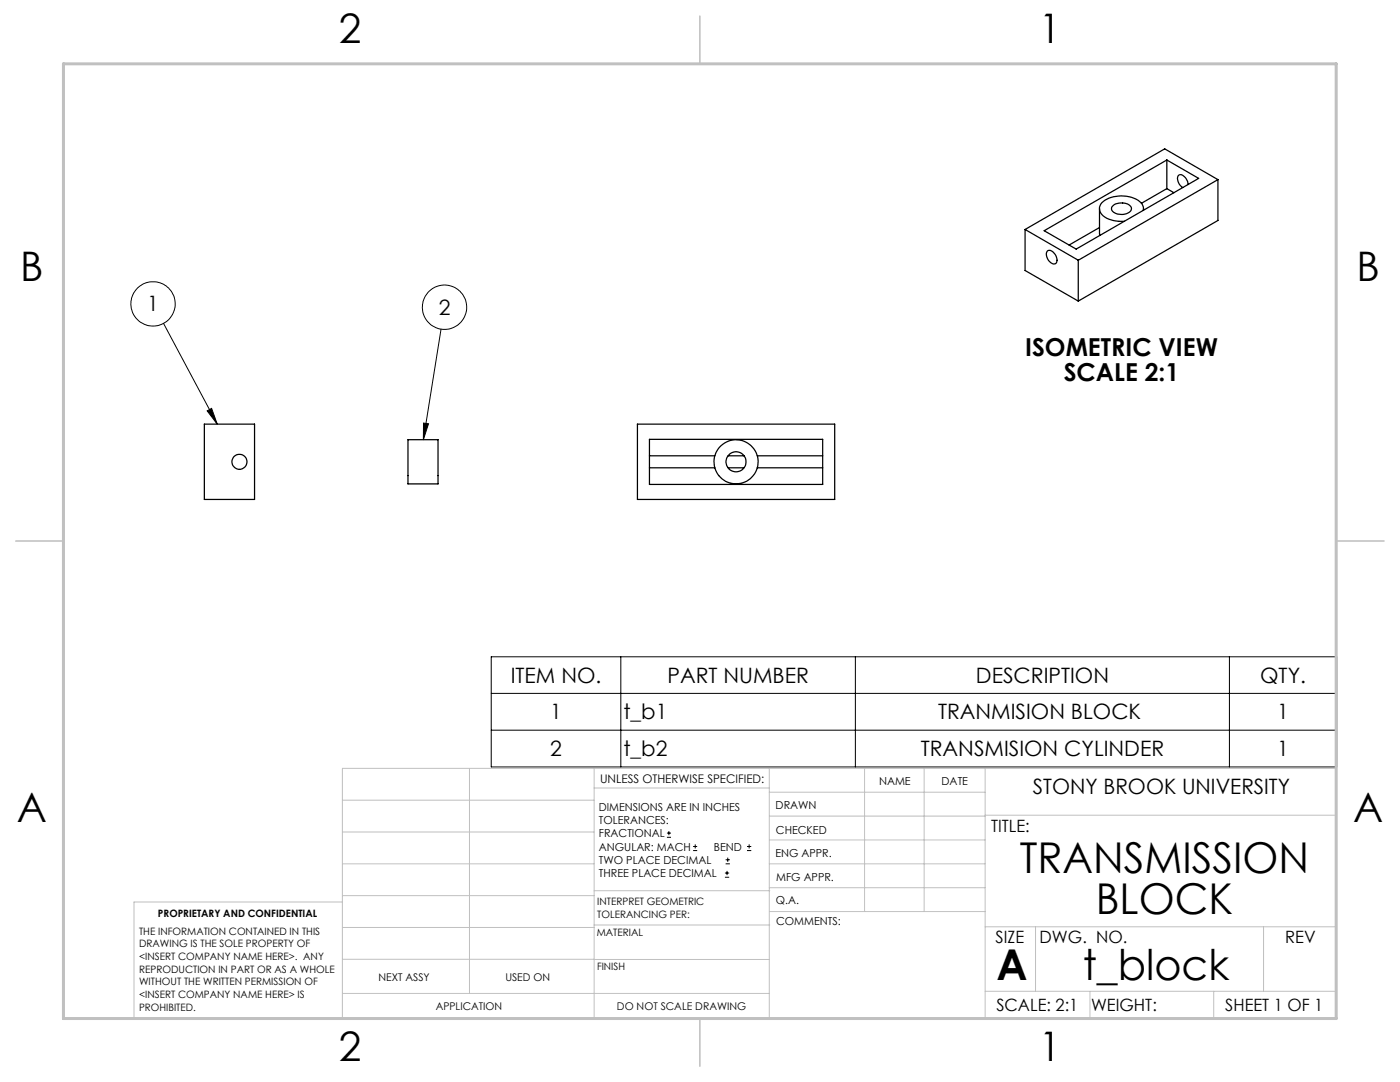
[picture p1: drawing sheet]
<svg xmlns="http://www.w3.org/2000/svg" width="279mm" height="216mm" viewBox="0 0 279 216" stroke-linecap="round" stroke-linejoin="round" font-family="sans-serif">
<g fill="none" stroke="#000" stroke-width=".2">
<path d="M32.6 64.5l10.8 20.1M88 65.7l-3.5 22M41.3 82l.9-.5 1.2 3.1zM84.5 84.4l1 .2-1 3.1zM98 131.1h168.8v21.9h-168.8zM98 138.4h168.8M123.9 131.1v21.9M170.7 131.1v21.9M245.4 131.1v21.9M98 145.7h168.8M133.1 167.1h.8M133.1 166.2h.8"/>
<path d="M133.5 165.8v.9M138.3 169.7h.8M138.3 168.9h.8M138.7 168.5v.8M144.7 175h.8M144.7 174.2h.8M144.8 172.4h.9M144.8 171.6h.9M145.1 173.8v.8M145.2 171.1v.9M149.1 169.7h.8M149.1 168.9h.8"/>
<path d="M149.5 168.5v.8"/>
<circle cx="30.5" cy="60.6" r="4.4"/>
<circle cx="88.7" cy="61.3" r="4.4"/>
</g>
<g fill="none" stroke="#c0c0c0" stroke-width=".2">
<path d="M68.3 159.7h50.3M93.7 153.3v44.9M118.6 153.3v49.9M118.6 157.2h34.9M153.5 153.3v49.9M153.5 158.1h43.1M172.5 153.3v28.6M184.4 153.3v28.6M196.6 153.3v49.9M68.3 180h-41.6v23.2h240v-49.9h-198.4v49.9M68.3 178.7h50.3M68.3 172.4h50.3"/>
<path d="M68.3 166h50.3M118.6 177.7h35M153.5 167.6h43.1M153.5 162.8h43.1M153.5 172.4h43.1M153.5 177.1h43.1M196.6 162.7h70.1M68.3 198.2h85.2M68.3 191.4l85.2 .1M68.3 185.1h50.3M118.6 184.6h35M153.6 181.9h43"/>
<path d="M196.6 197.8h70.1M196.6 184.9h70.1M206.7 184.9v12.9M217.5 197.8v5.4M242.2 197.8v5.4M252.2 184.9v12.9"/>
</g>
<path d="M139.7 3.2v9.5M3.1 107.9h9.6M266.7 107.9h9.5M139.7 203.2v9.6" fill="none" stroke="#c0c0c0" stroke-width=".3"/>
<path d="M12.7 12.7h254v190.5h-254z" fill="none" stroke="#c0c0c0" stroke-width=".6"/>
<path d="M84.5 84.4l1 .2-1 3.1zM41.3 82l.9-.5 1.2 3.1z" fill="#000"/>
<g fill="none" stroke="#000" stroke-width=".25">
<path d="M232.9 37.6l-5.1 3M232.9 31.9v5.7M232.9 37.6l1.4 .9M237.1 36.8a1.87 1.87 0 0 0-1.8-1.9 1.67 1.67 0 0 0 .6 2.5h.1M243.1 35.8l-10.7-6.1-27.8 16.1M243.1 35.8l-27.9 16.1M243.1 35.8v8.2l-27.9 16.1M204.6 45.8l10.6 6.1M204.6 45.8v8.2l10.6 6.1M208.4 46l24.5-14.1 6.3 3.7-24.4 14.1zM209 50.1a1.44 1.44 0 0 1 1.9 1.3 .77 .77 0 0 1 0 .9 .77 .77 0 0 1-.9 .3 1.97 1.97 0 0 1-1-2.5zM215.2 51.9v8.2"/>
<path d="M219.4 41.6l.1 5.4M219.4 45.4l-6 3.5M222 41.2a2.63 2.63 0 0 1 3.8 .2 1.22 1.22 0 0 1-1.3 1.3 2.22 2.22 0 0 1-2.7-.9zM228.2 42a2.23 2.23 0 0 0-1.9-2.5 6.5 6.5 0 0 0-6.4 1 1.93 1.93 0 0 0 1 3.1 7.7 7.7 0 0 0 3.5 .6M228.2 41.6v.3M40.8 84.6h10v15.1h-10zM81.4 87.7h6v8.9h-6zM127.2 84.6h39.4v15.1h-39.4zM129.6 87.7h34.6v9h-34.6zM129.6 90.9h13.1M129.6 93.3h13.1M145.3 90.9h3.2"/>
<path d="M145.3 93.3h3.2M151.1 90.9h13.1M151.1 93.3h13.1"/>
<circle cx="47.8" cy="92.2" r="1.51"/>
<circle cx="146.9" cy="92.1" r="2"/>
<circle cx="146.9" cy="92.2" r="4.4"/>
</g>
<g font-size="8.5">
<text x="203.5" y="174.2">TRANSMISSION</text>
<text x="218.7" y="182.3">BLOCK</text>
<text x="198.9" y="195.5">A</text>
<text x="216.1" y="195.5">t_block</text>
</g>
<g font-size="8.1">
<text x="67.6" y="8.5">2</text>
<text x="207.3" y="8.5">1</text>
<text x="4" y="56.1">B</text>
<text x="270.7" y="56.1">B</text>
<text x="3.3" y="164.1">A</text>
<text x="270" y="164.1">A</text>
<text x="67.6" y="211.7">2</text>
<text x="207.3" y="211.7">1</text>
</g>
<g font-size="4.9">
<text x="204.6" y="71.1">ISOMETRIC VIEW</text>
<text x="212.3" y="76">SCALE 2:1</text>
</g>
<g font-size="4.2">
<text x="29.4" y="62.1">1</text>
<text x="87.6" y="62.8">2</text>
<text x="101.9" y="136.2">ITEM NO.</text>
<text x="133.2" y="136.2">PART NUMBER</text>
<text x="194.8" y="136.2">DESCRIPTION</text>
<text x="251.5" y="136.2">QTY.</text>
<text x="109.8" y="143.5">1</text>
<text x="124.4" y="143.5">t_b1</text>
<text x="187.2" y="143.5">TRANMISION BLOCK</text>
<text x="254.9" y="143.5">1</text>
<text x="109.8" y="150.9">2</text>
<text x="124.4" y="150.9">t_b2</text>
<text x="183.8" y="150.9">TRANSMISION CYLINDER</text>
<text x="254.9" y="150.9">1</text>
<text x="206.1" y="158.4">STONY BROOK UNIVERSITY</text>
</g>
<g font-size="3.4">
<text x="197.8" y="166">TITLE:</text>
<text x="198.7" y="188.1">SIZE</text>
<text x="207.5" y="188.1">DWG. NO.</text>
<text x="256.5" y="188.2">REV</text>
<text x="198.8" y="201.7">SCALE: 2:1</text>
<text x="217.7" y="201.8">WEIGHT:</text>
<text x="244.5" y="201.7">SHEET 1 OF 1</text>
</g>
<text font-size="2.4" x="119.8" y="156.2">UNLESS OTHERWISE SPECIFIED:</text>
<g font-size="2.2">
<text x="119.5" y="161.8">DIMENSIONS ARE IN INCHES</text>
<text x="154.8" y="161.4">DRAWN</text>
<text x="175.4" y="156.6">NAME</text>
<text x="187.9" y="156.7">DATE</text>
<text x="119.5" y="164.4">TOLERANCES:</text>
<text x="119.5" y="167.1">FRACTIONAL</text>
<text x="154.9" y="166.3">CHECKED</text>
<text x="119.5" y="169.7">ANGULAR: MACH</text>
<text x="119.5" y="172.4">TWO PLACE DECIMAL</text>
<text x="142.5" y="169.7">BEND</text>
<text x="154.8" y="171">ENG APPR.</text>
<text x="119.5" y="175">THREE PLACE DECIMAL</text>
<text x="154.9" y="175.7">MFG APPR.</text>
<text x="154.9" y="180.4">Q.A.</text>
<text x="154.9" y="184.6">COMMENTS:</text>
</g>
<g font-size="2.1">
<text x="75.5" y="195.7">NEXT ASSY</text>
<text x="100.9" y="195.7">USED ON</text>
<text x="86.9" y="201.5">APPLICATION</text>
<text x="123.1" y="201.6">DO NOT SCALE DRAWING</text>
</g>
<g font-size="2">
<text x="31.5" y="182.9">PROPRIETARY AND CONFIDENTIAL</text>
<text x="119.2" y="180.6">INTERPRET GEOMETRIC</text>
<text x="119.2" y="183.1">TOLERANCING PER:</text>
<text x="27.8" y="186.5">THE INFORMATION CONTAINED IN THIS</text>
<text x="27.8" y="189">DRAWING IS THE SOLE PROPERTY OF</text>
<text x="27.8" y="191.6">&lt;INSERT COMPANY NAME HERE&gt;. ANY</text>
<text x="119.1" y="186.7">MATERIAL</text>
<text x="27.8" y="194.1">REPRODUCTION IN PART OR AS A WHOLE</text>
<text x="27.8" y="196.6">WITHOUT THE WRITTEN PERMISSION OF</text>
<text x="119.1" y="193.5">FINISH</text>
<text x="27.8" y="199.1">&lt;INSERT COMPANY NAME HERE&gt; IS</text>
<text x="27.8" y="201.7">PROHIBITED.</text>
</g>
</svg>
